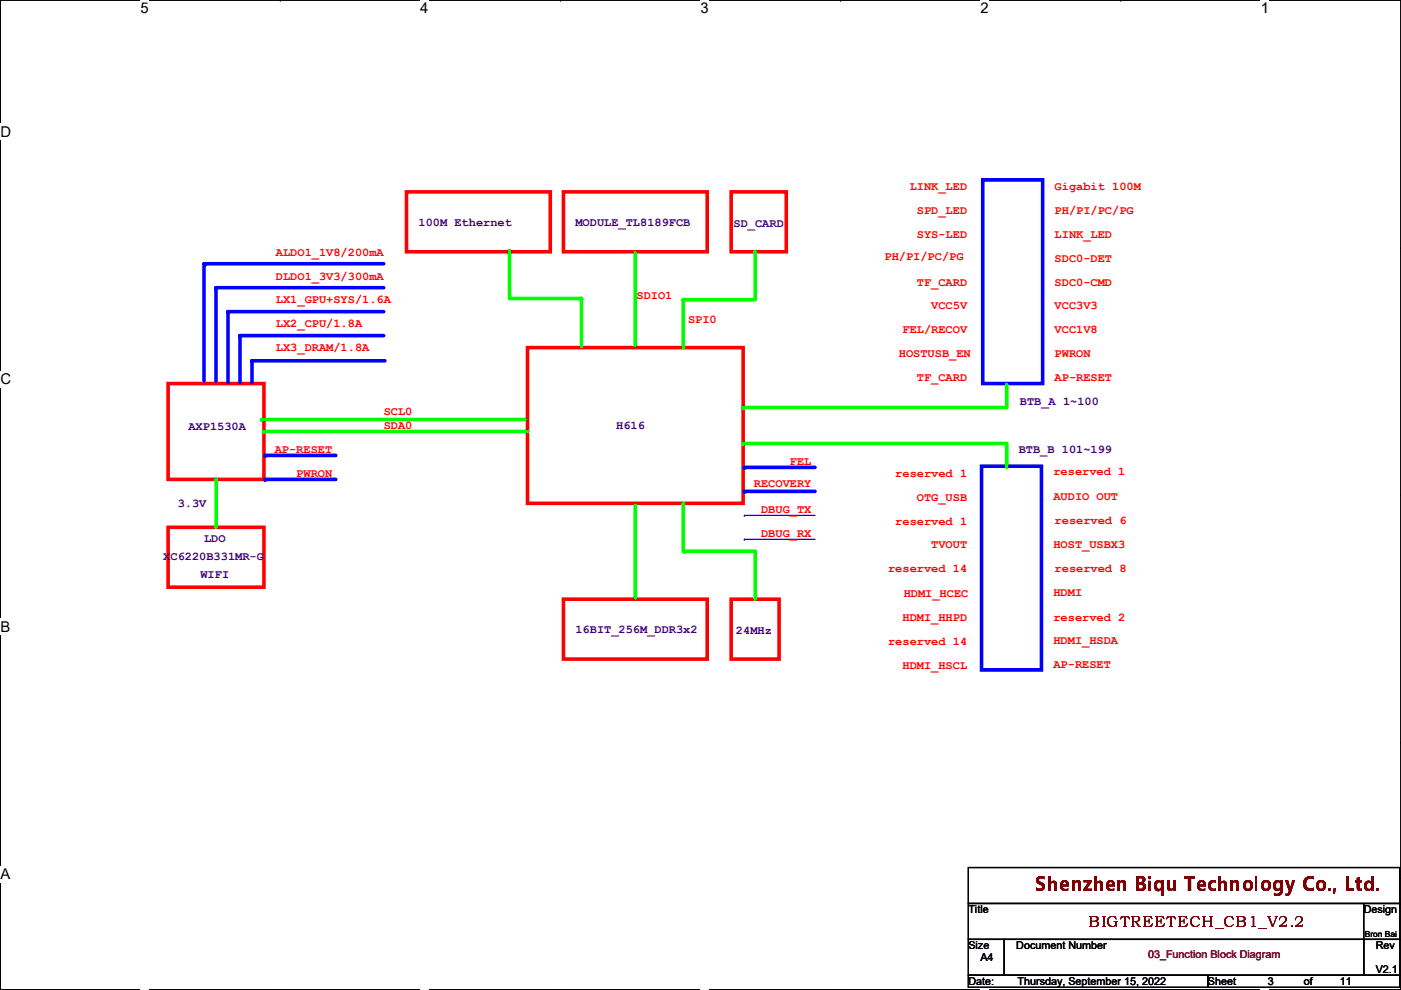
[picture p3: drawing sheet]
<svg xmlns="http://www.w3.org/2000/svg" width="297mm" height="210mm" viewBox="0 0 297 210" stroke-linecap="round" stroke-linejoin="round" font-family="sans-serif">
<path d="M.1 0h296.9v209.8h-296.9z" fill="none" stroke="#000" stroke-width=".25"/>
<g fill="#fff">
<path d="M29.8 0h1.7v3.5h-1.7z"/>
<path d="M29.8 209.8l1.7 .1z"/>
</g>
<path d="M59.4 0h.1M59.4 209.8h.1" fill="none" stroke="#000" stroke-width=".25"/>
<g fill="#fff">
<path d="M89.1 0h1.7v3.5h-1.7z"/>
<path d="M89.1 209.8l1.7 .1z"/>
</g>
<path d="M118.8 0h.1M118.8 209.8h.1" fill="none" stroke="#000" stroke-width=".25"/>
<g fill="#fff">
<path d="M148.5 0h1.7v3.5h-1.7z"/>
<path d="M148.5 209.8l1.7 .1z"/>
</g>
<path d="M178.2 0h.1M178.2 209.8h.1" fill="none" stroke="#000" stroke-width=".25"/>
<g fill="#fff">
<path d="M207.9 0h1.7v3.5h-1.7z"/>
<path d="M207.9 209.8l1.7 .1z"/>
</g>
<path d="M237.6 0h.1M237.6 209.8h.1" fill="none" stroke="#000" stroke-width=".25"/>
<g fill="#fff">
<path d="M267.3 0h1.7v3.5h-1.7z"/>
<path d="M267.3 209.8l1.7 .1z"/>
<path d="M.1 26.2h2.2v3.5h-2.2z"/>
<path d="M297 26.2l.1 3.5z"/>
<path d="M.1 78.7h2.2v3.5h-2.2z"/>
<path d="M297 78.7l.1 3.5z"/>
</g>
<path d="M.1 52.5h.1M297 52.5h.1" fill="none" stroke="#000" stroke-width=".25"/>
<g fill="#fff">
<path d="M.1 131.1h2.1v3.5h-2.1z"/>
<path d="M297 131.1l.1 3.5z"/>
</g>
<path d="M.1 104.9h.1M297 104.9h.1" fill="none" stroke="#000" stroke-width=".25"/>
<g fill="#fff">
<path d="M.1 183.6h2.1v3.5h-2.1z"/>
<path d="M297 183.6l.1 3.5z"/>
</g>
<path d="M.1 157.4h.1M297 157.4h.1" fill="none" stroke="#000" stroke-width=".25"/>
<path d="M208.4 38.1h12.7v43.2h-12.7zM208.1 98.8h12.7v43.2h-12.7z" fill="none" stroke="#00f" stroke-width=".76"/>
<path d="M111.8 73.7h45.8v33h-45.8zM35.6 81.3h20.4v20.3h-20.4z" fill="none" stroke="#f00" stroke-width=".76"/>
<path d="M157.6 86.4h55.8" fill="none" stroke="#01ff00" stroke-width=".76"/>
<circle cx="157.6" cy="86.4" r=".38" fill="#01ff00"/>
<path d="M213.4 81.6v4.8" fill="none" stroke="#01ff00" stroke-width=".76"/>
<circle cx="213.4" cy="81.6" r=".38" fill="#01ff00"/>
<path d="M213.4 94.3v4.8" fill="none" stroke="#01ff00" stroke-width=".76"/>
<circle cx="213.4" cy="94.3" r=".38" fill="#01ff00"/>
<path d="M157.6 94h55.8" fill="none" stroke="#01ff00" stroke-width=".76"/>
<circle cx="157.6" cy="94" r=".38" fill="#01ff00"/>
<path d="M119.5 40.7h30.4v12.7h-30.4z" fill="none" stroke="#f00" stroke-width=".76"/>
<path d="M134.7 53.6v19.6" fill="none" stroke="#01ff00" stroke-width=".76"/>
<circle cx="134.7" cy="53.6" r=".38" fill="#01ff00"/>
<path d="M119.5 127h30.4v12.7h-30.4z" fill="none" stroke="#f00" stroke-width=".76"/>
<path d="M134.7 107.2v19.6" fill="none" stroke="#01ff00" stroke-width=".76"/>
<circle cx="134.7" cy="107.2" r=".38" fill="#01ff00"/>
<path d="M155 127h10.2v12.7h-10.2z" fill="none" stroke="#f00" stroke-width=".76"/>
<path d="M144.9 106.7v10.2" fill="none" stroke="#01ff00" stroke-width=".76"/>
<circle cx="144.9" cy="106.7" r=".38" fill="#01ff00"/>
<path d="M145.1 116.9h15" fill="none" stroke="#01ff00" stroke-width=".76"/>
<circle cx="145.1" cy="116.9" r=".38" fill="#01ff00"/>
<path d="M160.1 116.9v10.1" fill="none" stroke="#01ff00" stroke-width=".76"/>
<circle cx="160.1" cy="116.9" r=".38" fill="#01ff00"/>
<path d="M155 40.7h11.7v12.7h-11.7z" fill="none" stroke="#f00" stroke-width=".76"/>
<path d="M160.1 53.4v10.1" fill="none" stroke="#01ff00" stroke-width=".76"/>
<circle cx="160.1" cy="53.4" r=".38" fill="#01ff00"/>
<path d="M144.9 63.5h14.9" fill="none" stroke="#01ff00" stroke-width=".76"/>
<circle cx="144.9" cy="63.5" r=".38" fill="#01ff00"/>
<path d="M144.9 63.5v10.2" fill="none" stroke="#01ff00" stroke-width=".76"/>
<circle cx="144.9" cy="63.5" r=".38" fill="#01ff00"/>
<path d="M55.5 88.9h55.8" fill="none" stroke="#01ff00" stroke-width=".76"/>
<circle cx="55.5" cy="88.9" r=".38" fill="#01ff00"/>
<path d="M56 91.5h55.8" fill="none" stroke="#01ff00" stroke-width=".76"/>
<circle cx="56" cy="91.5" r=".38" fill="#01ff00"/>
<path d="M157.8 99.1h15" fill="none" stroke="#00f" stroke-width=".76"/>
<circle cx="157.8" cy="99.1" r=".38" fill="#00f"/>
<path d="M157.8 104.2h15" fill="none" stroke="#00f" stroke-width=".76"/>
<circle cx="157.8" cy="104.2" r=".38" fill="#00f"/>
<path d="M157.8 109.3h.1M157.8 114.3h.1M157.8 109.3h15M157.8 114.3h15" fill="none" stroke="#00f" stroke-width=".25"/>
<path d="M56.2 96.6h15" fill="none" stroke="#00f" stroke-width=".76"/>
<circle cx="56.2" cy="96.6" r=".38" fill="#00f"/>
<path d="M56.2 101.6h15" fill="none" stroke="#00f" stroke-width=".76"/>
<circle cx="56.2" cy="101.6" r=".38" fill="#00f"/>
<path d="M43.5 55.9h37.9" fill="none" stroke="#00f" stroke-width=".76"/>
<circle cx="43.5" cy="55.9" r=".38" fill="#00f"/>
<path d="M45.8 61h35.6" fill="none" stroke="#00f" stroke-width=".76"/>
<circle cx="45.8" cy="61" r=".38" fill="#00f"/>
<path d="M48.3 66.1h33.1" fill="none" stroke="#00f" stroke-width=".76"/>
<circle cx="48.3" cy="66.1" r=".38" fill="#00f"/>
<path d="M50.9 71.2h30.5" fill="none" stroke="#00f" stroke-width=".76"/>
<circle cx="50.9" cy="71.2" r=".38" fill="#00f"/>
<path d="M53.4 76.5h28.2" fill="none" stroke="#00f" stroke-width=".76"/>
<circle cx="53.4" cy="76.5" r=".38" fill="#00f"/>
<path d="M53.4 76.5v4.6" fill="none" stroke="#00f" stroke-width=".76"/>
<circle cx="53.4" cy="76.5" r=".38" fill="#00f"/>
<path d="M50.9 71.2v9.9" fill="none" stroke="#00f" stroke-width=".76"/>
<circle cx="50.9" cy="71.2" r=".38" fill="#00f"/>
<path d="M48.3 66.1v15" fill="none" stroke="#00f" stroke-width=".76"/>
<circle cx="48.3" cy="66.1" r=".38" fill="#00f"/>
<path d="M45.8 61v19.8" fill="none" stroke="#00f" stroke-width=".76"/>
<circle cx="45.8" cy="61" r=".38" fill="#00f"/>
<path d="M43.3 55.9v24.9" fill="none" stroke="#00f" stroke-width=".76"/>
<circle cx="43.3" cy="55.9" r=".38" fill="#00f"/>
<path d="M35.6 111.8h20.4v12.7h-20.4z" fill="none" stroke="#f00" stroke-width=".76"/>
<path d="M45.8 101.6v10.2" fill="none" stroke="#01ff00" stroke-width=".76"/>
<circle cx="45.8" cy="101.6" r=".38" fill="#01ff00"/>
<path d="M86.2 40.7h30.5v12.7h-30.5z" fill="none" stroke="#f00" stroke-width=".76"/>
<path d="M108 53.1v10.2" fill="none" stroke="#01ff00" stroke-width=".76"/>
<circle cx="108" cy="53.1" r=".38" fill="#01ff00"/>
<path d="M108.3 63.3h15" fill="none" stroke="#01ff00" stroke-width=".76"/>
<circle cx="123.3" cy="63.3" r=".38" fill="#01ff00"/>
<path d="M123.3 63.3v10.1" fill="none" stroke="#01ff00" stroke-width=".76"/>
<circle cx="123.3" cy="63.3" r=".38" fill="#01ff00"/>
<path d="M205.3 183.9h91.5v7.7h-91.5zM205.3 191.6h91.5v7.6h-91.5zM205.3 199.2h7.6v7.6h-7.6zM212.9 199.2h76.2v7.6h-76.2zM289.1 199.2h7.7v7.6h-7.7zM289.1 191.6h.1M289.1 191.6v7.6M205.3 206.8h50.8v2.5h-50.8zM256.1 206.8h40.7v2.5h-40.7z" fill="none" stroke="#000" stroke-width=".25"/>
<text font-size="4.1" fill="#7f0000" x="219.5" y="189">Shenzhen Biqu Technology Co., Ltd.</text>
<text font-size="3.5" fill="#7f0000" x="230.7" y="196.6">BIGTREETECH_CB1_V2.2</text>
<g font-size="3.1">
<text x="29.8" y="2.8">5</text>
<text x="89.1" y="2.8">4</text>
<text x="148.5" y="2.8">3</text>
<text x="207.9" y="2.8">2</text>
<text x="267.3" y="2.8">1</text>
<text x=".1" y="29">D</text>
<text x=".1" y="81.5">C</text>
<text x=".1" y="133.9">B</text>
<text x=".1" y="186.4">A</text>
</g>
<g font-size="2.5" fill="#f00">
<text x="192.9" y="40.2">LINK_LED</text>
<text x="223.6" y="40.2">Gigabit 100M</text>
<text x="194.4" y="45.3">SPD_LED</text>
<text x="223.6" y="45.3">PH/PI/PC/PG</text>
<text x="194.4" y="50.4">SYS-LED</text>
<text x="223.6" y="50.4">LINK_LED</text>
<text x="58.5" y="59.3">DLDO1_3V3/300mA</text>
<text x="58.5" y="54.2">ALDO1_1V8/200mA</text>
<text x="187.5" y="55.2">PH/PI/PC/PG</text>
<text x="223.6" y="55.5">SDC0-DET</text>
<text x="58.5" y="64.3">LX1_GPU+SYS/1.6A</text>
<text x="135" y="63.3">SDIO1</text>
<text x="194.4" y="60.5">TF_CARD</text>
<text x="197.4" y="65.6">VCC5V</text>
<text x="223.6" y="60.5">SDC0-CMD</text>
<text x="223.6" y="65.6">VCC3V3</text>
<text x="58.5" y="69.4">LX2_CPU/1.8A</text>
<text x="145.9" y="68.4">SPI0</text>
<text x="191.3" y="70.7">FEL/RECOV</text>
<text x="223.6" y="70.7">VCC1V8</text>
<text x="58.5" y="74.5">LX3_DRAM/1.8A</text>
<text x="190.6" y="75.8">HOSTUSB_EN</text>
<text x="223.6" y="75.8">PWRON</text>
<text x="194.4" y="80.9">TF_CARD</text>
<text x="223.6" y="80.9">AP-RESET</text>
<text x="81.4" y="88">SCL0</text>
<text x="81.4" y="91">SDA0</text>
<text x="58.2" y="96.1">AP-RESET</text>
<text x="62.8" y="101.2">PWRON</text>
<text x="167.5" y="98.6">FEL</text>
<text x="189.8" y="101.2">reserved 1</text>
<text x="223.3" y="100.7">reserved 1</text>
<text x="159.8" y="103.2">RECOVERY</text>
<text x="194.4" y="106.3">OTG_USB</text>
<text x="223.3" y="106">AUDIO OUT</text>
<text x="161.4" y="108.8">DBUG_TX</text>
<text x="161.4" y="113.9">DBUG_RX</text>
<text x="189.8" y="111.3">reserved 1</text>
<text x="223.6" y="111.1">reserved 6</text>
<text x="197.4" y="116.2">TVOUT</text>
<text x="223.3" y="116.2">HOST_USBX3</text>
<text x="188.3" y="121.2">reserved 14</text>
<text x="223.6" y="121.2">reserved 8</text>
<text x="191.3" y="131.7">HDMI_HHPD</text>
<text x="191.6" y="126.6">HDMI_HCEC</text>
<text x="223.3" y="126.3">HDMI</text>
<text x="223.3" y="131.7">reserved 2</text>
<text x="188.3" y="136.7">reserved 14</text>
<text x="223.3" y="136.5">HDMI_HSDA</text>
<text x="191.3" y="141.8">HDMI_HSCL</text>
<text x="223.3" y="141.6">AP-RESET</text>
</g>
<g font-size="2.5" fill="#3f007f">
<text x="88.7" y="47.8">100M Ethernet</text>
<text x="122" y="47.8">MODULE_TL8189FCB</text>
<text x="155.5" y="48.1">SD_CARD</text>
<text x="216.2" y="85.9">BTB_A 1~100</text>
<text x="40" y="91.3">AXP1530A</text>
<text x="130.6" y="91">H616</text>
<text x="216" y="96.1">BTB_B 101~199</text>
<text x="37.7" y="107.5">3.3V</text>
<text x="34.6" y="118.7">XC6220B331MR-G</text>
<text x="43.3" y="114.9">LDO</text>
<text x="42.5" y="122.5">WIFI</text>
<text x="122" y="134.2">16BIT_256M_DDR3x2</text>
<text x="156" y="134.5">24MHz</text>
</g>
<g font-size="2.3">
<text x="205.3" y="193.6">Title</text>
<text x="289.1" y="193.6">Design</text>
<text x="205.3" y="201.3">Size</text>
<text x="207.9" y="203.8">A4</text>
<text x="215.5" y="201.3">Document Number</text>
<text x="291.7" y="201.3">Rev</text>
<text x="205.3" y="208.9">Date:</text>
<text x="215.7" y="208.9">Thursday, September 15, 2022</text>
<text x="256.1" y="208.9">Sheet</text>
<text x="268.8" y="208.9">3</text>
<text x="276.4" y="208.9">of</text>
<text x="284.1" y="208.9">11</text>
<text x="291.7" y="206.3">V2.1</text>
</g>
<text font-size="2.3" fill="#7f003f" x="243.4" y="203">03_Function Block Diagram</text>
<text font-size="1.8" x="289.4" y="198.8">Bron Bai</text>
</svg>
